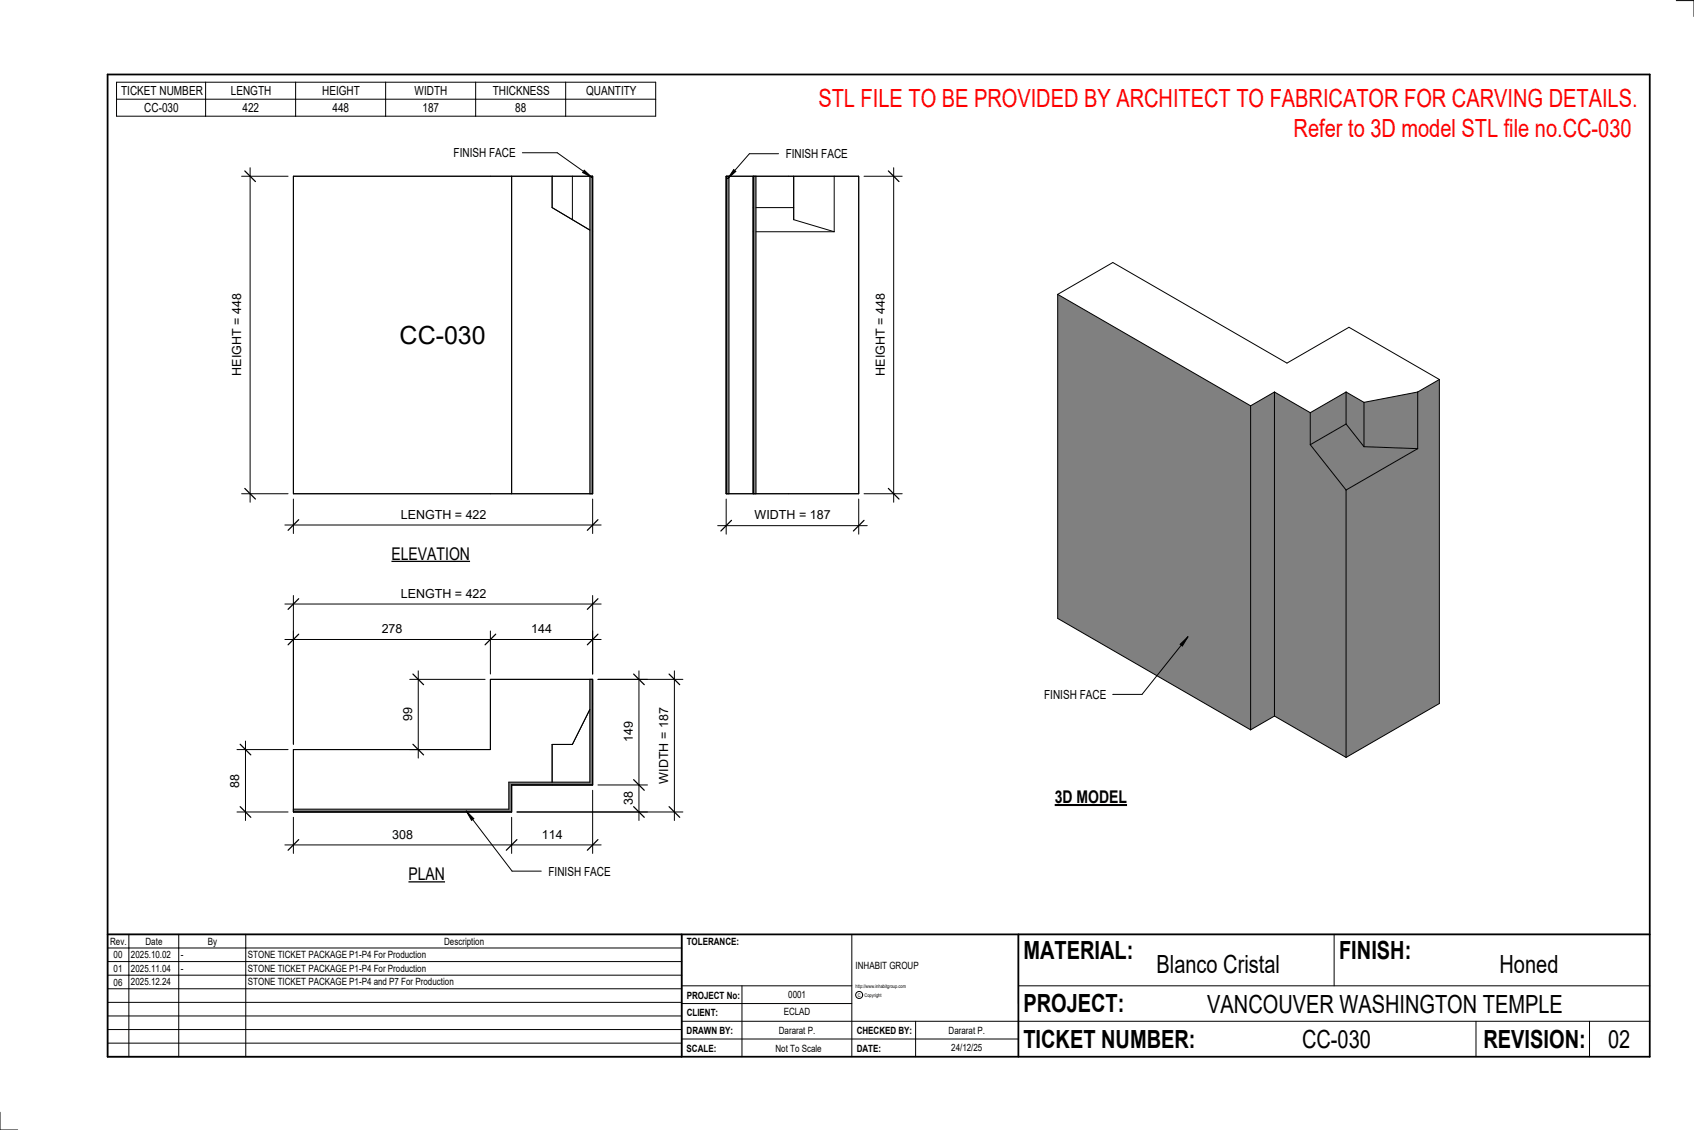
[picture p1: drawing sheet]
<svg xmlns="http://www.w3.org/2000/svg" width="914mm" height="610mm" viewBox="0 0 914 610" stroke-linecap="round" stroke-linejoin="round" font-family="sans-serif">
<path d="M158 437h117v-15h43v-56h2v57h-44v15h-118z" fill="#7c7c7c"/>
<path d="M318 366v56h-43v15h-117M318 383l-9 19h-11v20M158 404h107v-38h55v57h-44v15h-118z" fill="none" stroke="#000" stroke-width=".54"/>
<g fill="#7c7c7c">
<path d="M392 95h2v171h-2z"/>
<path d="M407 95h1v171h-1z"/>
</g>
<path d="M392 95h72v171h-72zM394 95v171M407 95v171M408 95v171M428 95v24l22 6M450 95v30M408 112h20M408 125h42" fill="none" stroke="#000" stroke-width=".54"/>
<path d="M318 95h2v171h-2z" fill="#7c7c7c"/>
<path d="M158 95h162v171h-162zM276 95v171M298 95v17l20 12-9-5v-24M318 95v171" fill="none" stroke="#000" stroke-width=".54"/>
<g fill="#808080">
<path d="M707 240l20-11 9 12 29 1-38 22z"/>
<path d="M707 223l20-12v18l-20 11z"/>
<path d="M736 217l29-6v31l-29-1z"/>
<path d="M688 211l19 12v17l20 24v145l-39-23z"/>
<path d="M675 219l13-8v175l-13 8z"/>
<path d="M727 211l9 6v24l-9-12z"/>
<path d="M571 159l104 60v175l-104-60z"/>
<path d="M765 211l12-6v175l-50 29v-145l38-22z"/>
</g>
<g fill="none" stroke="#000" stroke-width=".54">
<path d="M571 159l30-17 94 54 33-19 49 28M571 159v175l104 60M571 159l104 60M675 219v175M688 211l19 12M688 211v175M688 211l-13 8M727 211v18M727 211l-20 12M727 211l9 6M736 217v24M765 211v31"/>
<path d="M765 211l-29 6M777 205v175l-50 29M777 205l-12 6M707 240l20 24M707 223v17M727 229l9 12M727 229l-20 11M736 241l29 1M765 242l-38 22M727 264v145M154 345h170M158 340v62"/>
<path d="M265 340v24M320 340v24M688 386l39 23M688 386l-13 8"/>
</g>
<path d="M161 342l-6 6M268 342l-6 6M323 342l-6 6" fill="none" stroke="#000" stroke-width=".67"/>
<g fill="#fff">
<path d="M206 336h11v7h-11z"/>
<path d="M287 336h11v7h-11z"/>
</g>
<path d="M323 366h26M345 362v81M279 438h70M323 423h26" fill="none" stroke="#000" stroke-width=".54"/>
<path d="M342 364l6 5M342 435l6 6M342 421l6 5" fill="none" stroke="#000" stroke-width=".67"/>
<g fill="#fff">
<path d="M335 389h8v11h-8z"/>
<path d="M335 427h8v7h-8z"/>
</g>
<path d="M133 400v43M128 404h27M128 438h27" fill="none" stroke="#000" stroke-width=".54"/>
<path d="M130 402l5 5M130 435l5 6" fill="none" stroke="#000" stroke-width=".67"/>
<path d="M123 418h8v7h-8z" fill="#fff"/>
<path d="M320 426v34M154 456h170M158 441v19M276 441v19" fill="none" stroke="#000" stroke-width=".54"/>
<path d="M161 453l-6 6M279 453l-6 6M323 453l-6 6" fill="none" stroke="#000" stroke-width=".67"/>
<g fill="#fff">
<path d="M212 446h11v8h-11z"/>
<path d="M293 446h11v8h-11z"/>
</g>
<path d="M154 326h170M158 321v81M320 321v43" fill="none" stroke="#000" stroke-width=".54"/>
<path d="M161 323l-6 6M323 323l-6 6" fill="none" stroke="#000" stroke-width=".67"/>
<path d="M216 316h46v8h-46z" fill="#fff"/>
<path d="M323 366h46M364 362v81M279 438h90" fill="none" stroke="#000" stroke-width=".54"/>
<path d="M361 364l6 5M361 435l6 6" fill="none" stroke="#000" stroke-width=".67"/>
<path d="M355 382h7v41h-7z" fill="#fff"/>
<path d="M221 366h41M226 362v47M221 404h6" fill="none" stroke="#000" stroke-width=".54"/>
<path d="M223 364l6 5M223 402l6 5" fill="none" stroke="#000" stroke-width=".67"/>
<path d="M216 382h8v7h-8z" fill="#fff"/>
<path d="M466 95h21M482 90v181M466 266h21" fill="none" stroke="#000" stroke-width=".54"/>
<path d="M480 92l5 6M480 263l5 6" fill="none" stroke="#000" stroke-width=".67"/>
<path d="M472 159h7v44h-7z" fill="#fff"/>
<path d="M392 269v19M464 269v19M387 284h81" fill="none" stroke="#000" stroke-width=".54"/>
<path d="M395 281l-6 5M466 281l-5 5" fill="none" stroke="#000" stroke-width=".67"/>
<path d="M407 274h41v8h-41z" fill="#fff"/>
<path d="M130 95h25M135 90v181M130 266h25" fill="none" stroke="#000" stroke-width=".54"/>
<path d="M132 92l6 6M132 263l6 6" fill="none" stroke="#000" stroke-width=".67"/>
<path d="M124 159h8v44h-8z" fill="#fff"/>
<path d="M158 269v19M320 269v19M154 283h170" fill="none" stroke="#000" stroke-width=".54"/>
<path d="M161 280l-6 6M323 280l-6 6" fill="none" stroke="#000" stroke-width=".67"/>
<g fill="#fff">
<path d="M216 274h46v7h-46z"/>
<path d="M216 173h47v15h-47z"/>
</g>
<g fill="none" stroke="#000" stroke-width=".54">
<path d="M905 0h9v9M460 504v66M720 504v28M891 504h-341v37M368 532h92M401 532v38M550 532h341M368 551h523M368 541h92M494 551v19M797 551v19M858 551v19"/>
<path d="M368 561h182M0 600v10h10"/>
<circle cx="464" cy="537" r="1.9"/>
</g>
<path d="M58 40h833v530h-833zM58 504h833M368 504v66M550 504v66" fill="none" stroke="#000" stroke-width=".96"/>
<g fill="#fff">
<path d="M652 534h192v15h-192z"/>
<path d="M513 562h17v6h-17z"/>
<path d="M425 533h10v6h-10z"/>
<path d="M423 543h15v6h-15z"/>
<path d="M420 553h20v6h-20z"/>
<path d="M624 513h68v15h-68z"/>
<path d="M809 513h33v15h-33z"/>
<path d="M512 553h20v6h-20z"/>
<path d="M703 553h37v15h-37z"/>
<path d="M442 45h443v16h-443z"/>
<path d="M868 553h12v15h-12z"/>
<path d="M61 512h5v6h-5z"/>
<path d="M61 520h5v6h-5z"/>
<path d="M61 527h5v6h-5z"/>
<path d="M211 293h43v11h-43z"/>
</g>
<path d="M211 303h43" fill="none" stroke="#000" stroke-width=".69" stroke-linecap="butt"/>
<path d="M220 466h20v11h-20z" fill="#fff"/>
<path d="M220 476h20" fill="none" stroke="#000" stroke-width=".69" stroke-linecap="butt"/>
<path d="M569 424h40v12h-40z" fill="#fff"/>
<path d="M569 434h39" fill="none" stroke="#000" stroke-width="1.1" stroke-linecap="butt"/>
<path d="M698 62h185v15h-185z" fill="#fff"/>
<g fill="none" stroke="#000" stroke-width=".54">
<path d="M63 44h291v19h-291zM63 54h291M111 44v19M160 44v19M208 44v19M257 44v19M305 44v19M396 91l1 1-4 4zM420 83h-15l-12 13M58 504h310v66h-310zM58 519h310M58 511h310"/>
<path d="M70 504v66M96 504v66M133 504v66M58 533h310M58 526h310M58 555h310M58 548h310M58 541h310M58 563h310"/>
</g>
<path d="M396 91l1 1-4 4z" fill="#000"/>
<path d="M424 79h33v8h-33z" fill="#fff"/>
<path d="M252 438l4 4-1 1z" fill="#000"/>
<path d="M252 438l4 4-1 1zM252 438l24 32h16" fill="none" stroke="#000" stroke-width=".54"/>
<path d="M296 466h33v8h-33z" fill="#fff"/>
<path d="M637 348l4-4-3 5zM641 344l-25 31h-15" fill="none" stroke="#000" stroke-width=".54"/>
<path d="M637 348l4-4-3 5z" fill="#000"/>
<path d="M564 371h33v8h-33z" fill="#fff"/>
<path d="M315 92l5 4-6-3z" fill="#000"/>
<path d="M282 82h19l19 14M315 92l5 4-6-3z" fill="none" stroke="#000" stroke-width=".54"/>
<path d="M245 79h33v7h-33z" fill="#fff"/>
<g font-size="13.5" fill="#f00">
<text x="442" y="58">STL FILE TO BE PROVIDED BY ARCHITECT TO FABRICATOR FOR CARVING DETAILS.</text>
<text x="698" y="74">Refer to 3D model STL file no.CC-030</text>
</g>
<g font-size="13.5">
<text x="216" y="185">CC-030</text>
<text x="552" y="517">MATERIAL:</text>
<text x="723" y="517">FINISH:</text>
<text x="624" y="525">Blanco Cristal</text>
<text x="809" y="525">Honed</text>
<text x="552" y="546">PROJECT:</text>
<text x="652" y="546">VANCOUVER WASHINGTON TEMPLE</text>
<text x="552" y="565">TICKET NUMBER:</text>
<text x="703" y="565">CC-030</text>
<text x="801" y="565">REVISION:</text>
<text x="868" y="565">02</text>
</g>
<g font-size="9.4">
<text x="211" y="302">ELEVATION</text>
<text x="569" y="433">3D MODEL</text>
<text x="220" y="475">PLAN</text>
</g>
<g font-size="6.7">
<text x="65" y="51">TICKET NUMBER</text>
<text x="125" y="51">LENGTH</text>
<text x="174" y="51">HEIGHT</text>
<text x="224" y="51">WIDTH</text>
<text x="266" y="51">THICKNESS</text>
<text x="316" y="51">QUANTITY</text>
<text x="78" y="60">CC-030</text>
<text x="131" y="60">422</text>
<text x="179" y="60">448</text>
<text x="228" y="60">187</text>
<text x="278" y="60">88</text>
<text x="245" y="85">FINISH FACE</text>
<text x="424" y="85">FINISH FACE</text>
<text x="130" y="203" transform="rotate(-90 130 203)">HEIGHT = 448</text>
<text x="478" y="203" transform="rotate(-90 478 203)">HEIGHT = 448</text>
<text x="216" y="280">LENGTH = 422</text>
<text x="407" y="280">WIDTH = 187</text>
<text x="216" y="323">LENGTH = 422</text>
<text x="206" y="342">278</text>
<text x="287" y="342">144</text>
<text x="564" y="377">FINISH FACE</text>
<text x="222" y="389" transform="rotate(-90 222 389)">99</text>
<text x="342" y="400" transform="rotate(-90 342 400)">149</text>
<text x="129" y="425" transform="rotate(-90 129 425)">88</text>
<text x="361" y="423" transform="rotate(-90 361 423)">WIDTH = 187</text>
<text x="342" y="434" transform="rotate(-90 342 434)">38</text>
<text x="212" y="452">308</text>
<text x="293" y="452">114</text>
<text x="296" y="472">FINISH FACE</text>
</g>
<g font-size="5.4">
<text x="59" y="510">Rev.</text>
<text x="79" y="510">Date</text>
<text x="112" y="510">By</text>
<text x="240" y="510">Description</text>
<text x="371" y="510">TOLERANCE:</text>
<text x="61" y="517">00</text>
<text x="71" y="517">2025.10.02</text>
<text x="98" y="517">-</text>
<text x="134" y="517">STONE TICKET PACKAGE P1-P4 For Production</text>
<text x="61" y="525">01</text>
<text x="71" y="524">2025.11.04</text>
<text x="98" y="524">-</text>
<text x="134" y="524">STONE TICKET PACKAGE P1-P4 For Production</text>
<text x="462" y="523">INHABIT GROUP</text>
<text x="61" y="532">06</text>
<text x="71" y="532">2025.12.24</text>
<text x="134" y="532">STONE TICKET PACKAGE P1-P4 and P7 For Production</text>
<text x="371" y="539">PROJECT No:</text>
<text x="425" y="538">0001</text>
<text x="371" y="548">CLIENT:</text>
<text x="423" y="548">ECLAD</text>
<text x="371" y="558">DRAWN BY:</text>
<text x="420" y="558">Dararat P.</text>
<text x="462" y="558">CHECKED BY:</text>
<text x="512" y="558">Dararat P.</text>
<text x="371" y="567">SCALE:</text>
<text x="419" y="567">Not To Scale</text>
<text x="462" y="567">DATE:</text>
<text x="513" y="567">24/12/25</text>
</g>
<g font-size="2.7">
<text x="462" y="533">http://www.inhabitgroup.com</text>
<text x="463" y="538">C</text>
<text x="467" y="538">Copyright</text>
</g>
</svg>
